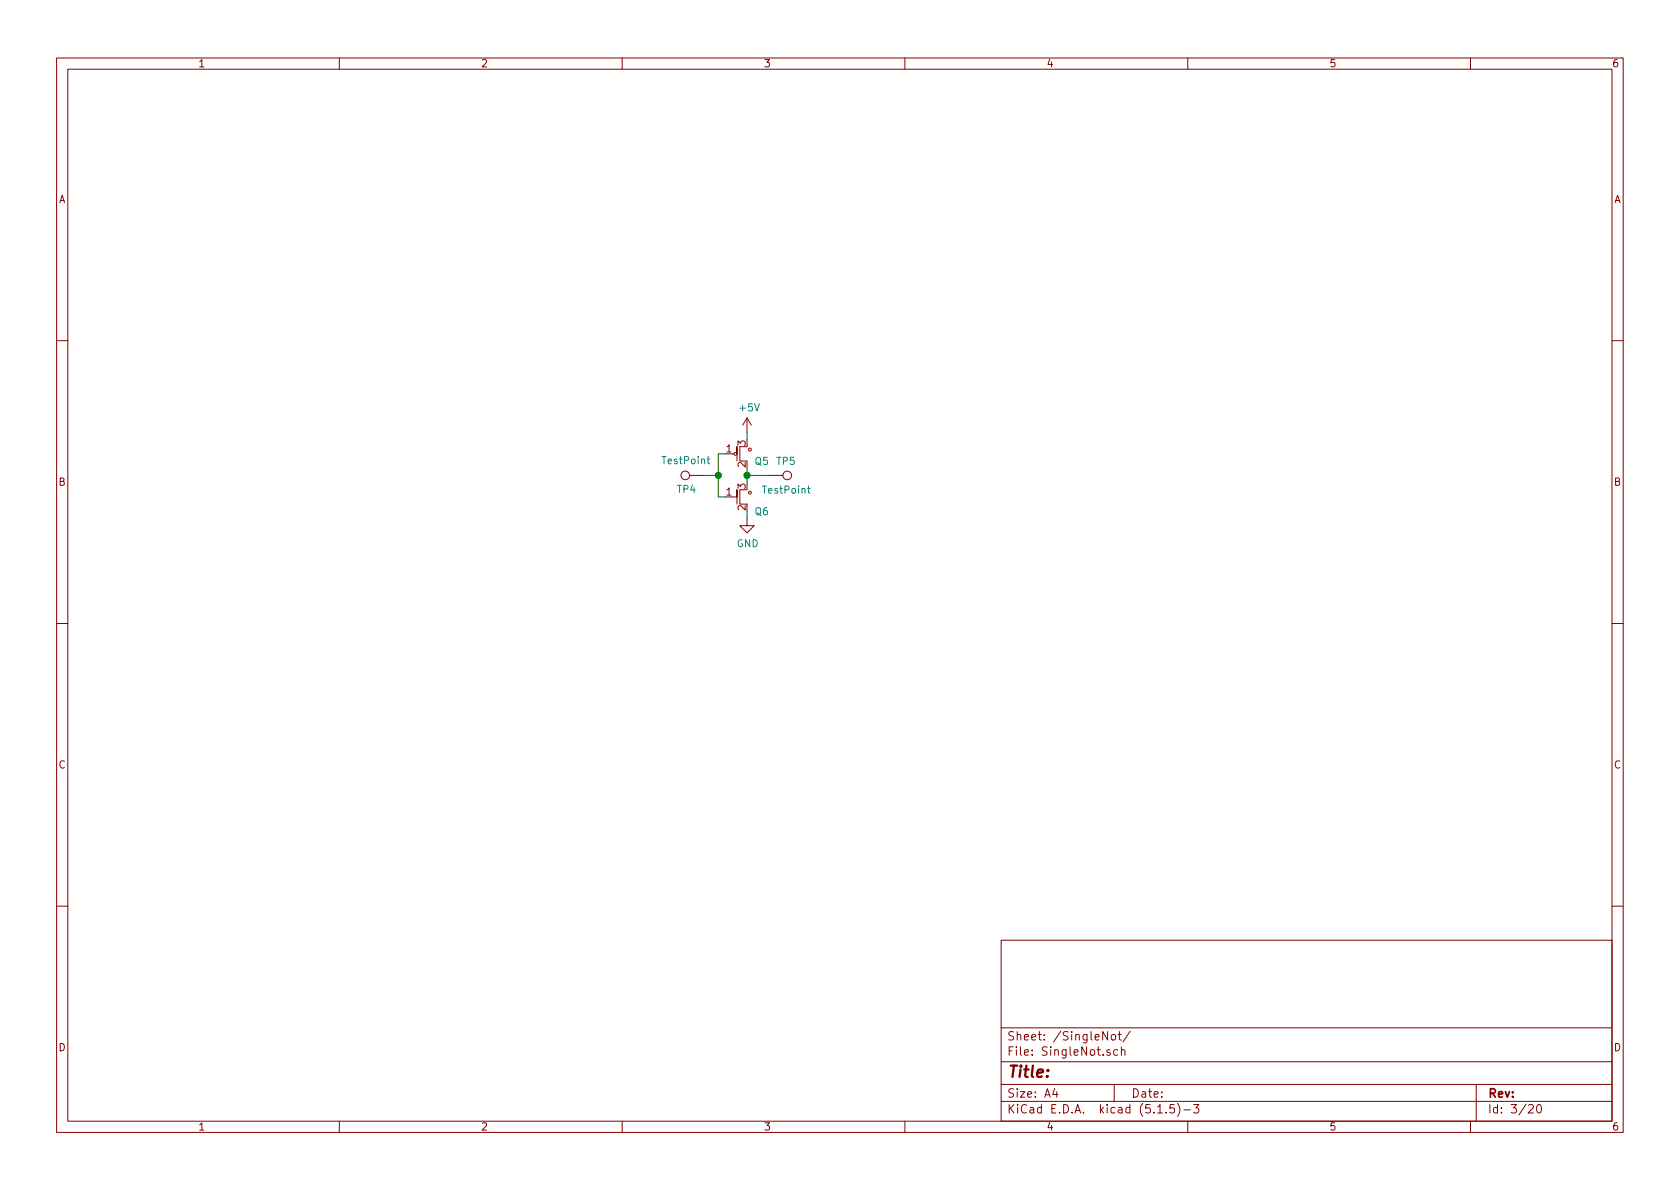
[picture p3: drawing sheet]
<svg xmlns="http://www.w3.org/2000/svg" width="297mm" height="210mm" viewBox="0 0 297 210" stroke-linecap="round" stroke-linejoin="round" font-family="sans-serif">
<g fill="none" stroke="#840000" stroke-width=".18">
<path d="M10 10.3h277v189.9h-277zM12 12.2h273v186.1h-273zM60 10.3v1.9M110 10.3v1.9M160 10.3v1.9M210 10.3v1.9M260 10.3v1.9M10 60.2h2M130.8 79v2.5h1.3M132.1 73.9l-.8 1.3M132.1 73.9v2.5M132.1 73.9l.7 1.3"/>
<path d="M285 60.2h2M121.9 84.1h2.6M129.5 87.9h.8v-1.3v2.5M129.5 80.3h.3M130.3 80.3v-1.3v2.5M130.8 86.6v2.5h1.3M132.1 91.7v1.3h1.2l-1.2 1.2-1.3-1.2h1.3M135.9 84.1h2.5M10 110.3h2M285 110.3h2M10 160.2h2M177 166.3h108v32h-108z"/>
<path d="M285 160.2h2M60 198.3v1.9M110 198.3v1.9M160 198.3v1.9M177 194.8h108M177 191.8h108M177 187.8h108M177 181.8h108M186.5 192.5l-.4 1h1M186.8 193v1M195.8 182.4v1.5l-.8-1.5v1.5M196.3 185.7a.37 .37 0 0 0-.6 .1l.1 .2 .5 .2v.1l-.2 .3-.4-.1"/>
<path d="M196.5 183.1l.3-.2 .4 .2 .1 .5-.2 .2-.3 .1-.3-.1zM197 191.8v3M197.6 185.7l-.4-.1-.3 .3 .1 .6 .2 .1 .4-.1M197.7 182.9h.6M197.9 182.4v1.3l.4 .2M198.3 185.7a.37 .37 0 0 1 .6 .1v.8M198.3 185.1v1.5M199.8 182.3l-1.2 2M204.7 196.8h.8M206.2 196.7v.1M207.6 195.3h-.7l-.1 .7 .2-.1 .5 .1 .2 .2-.1 .5-.2 .1-.6-.1M208.2 195.1a1.71 1.71 0 0 1 0 2.3"/>
<path d="M209.3 196.3h1.2M210 198.3v1.9M211 195.3h1l-.5 .6 .4 .1v.7l-.2 .1-.7-.1M260 198.3v1.9M261 191.8v6.5M270.3 195.5l.2-.2h.3l.3 .5-.9 1h.9M271.8 195.5l.4-.2a.94 .94 0 0 1 0 1.5 .79 .79 0 0 1-.4-1.3z"/>
<circle cx="132.6" cy="79.5" r=".25"/>
<circle cx="121.2" cy="84.1" r=".76"/>
<circle cx="130" cy="80.3" r=".25"/>
<circle cx="132.6" cy="87.1" r=".25"/>
<circle cx="139.2" cy="84.1" r=".76"/>
</g>
<path d="M125 81.2h.5M125.2 80.7v1.1l.3 .2M142.8 86.4h.5M143 85.9v1.1l.3 .2" fill="none" stroke="#008484" stroke-width=".18"/>
<path d="M132.1 76.4v1.3M124.5 84.1h2.5M128.3 80.3h-1.3v7.6h1.3M132.1 84.1h3.8M132.1 82.8v2.5M132.1 90.4v1.3" fill="none" stroke="#008400" stroke-width=".18"/>
<g fill="#008400" stroke="#008400" stroke-width=".25">
<circle cx="127" cy="84.1" r=".51"/>
<circle cx="132.1" cy="84.1" r=".51"/>
</g>
<text font-size="2.8" fill="#840000" x="178" y="190.5">Title:</text>
<g font-size="2.1" fill="#840000">
<text x="178" y="184">Sheet: /SingleNot/</text>
<text x="178" y="186.7">File: SingleNot.sch</text>
<text x="178" y="196.9">KiCad E.D.A. kicad (5.1.5)-3</text>
<text x="178" y="194.1">Size: A4</text>
<text x="200" y="194.1">Date:</text>
<text x="263" y="194.1">Rev:</text>
<text x="263" y="196.9">Id: 3/20</text>
</g>
<g font-size="1.8" fill="#840000">
<text x="35" y="11.9">1</text>
<text x="85" y="11.9">2</text>
<text x="135" y="11.9">3</text>
<text x="185" y="11.9">4</text>
<text x="235" y="11.9">5</text>
<text x="285" y="11.9">6</text>
<text x="10.4" y="35.9">A</text>
<text x="285.4" y="35.9">A</text>
<text x="128.4" y="80">1</text>
<text x="131.8" y="82.6" transform="rotate(-90 131.8 82.6)">2</text>
<text x="131.8" y="78.8" transform="rotate(-90 131.8 78.8)">3</text>
<text x="10.4" y="85.9">B</text>
<text x="128.4" y="87.6">1</text>
<text x="131.8" y="86.5" transform="rotate(-90 131.8 86.5)">3</text>
<text x="285.4" y="85.9">B</text>
<text x="131.8" y="90.3" transform="rotate(-90 131.8 90.3)">2</text>
<text x="10.4" y="135.9">C</text>
<text x="285.4" y="135.9">C</text>
<text x="10.4" y="185.9">D</text>
<text x="285.4" y="185.9">D</text>
<text x="35" y="199.9">1</text>
<text x="85" y="199.9">2</text>
<text x="135" y="199.9">3</text>
<text x="185" y="199.9">4</text>
<text x="235" y="199.9">5</text>
<text x="285" y="199.9">6</text>
</g>
<g font-size="1.8" fill="#008484">
<text x="130.9" y="72.7">+5V</text>
<text x="117.3" y="82.1">TestPoint</text>
<text x="133.5" y="82.2">Q5</text>
<text x="137.3" y="82.2">TP5</text>
<text x="119.8" y="87.2">TP4</text>
<text x="135" y="87.3">TestPoint</text>
<text x="133.5" y="91.1">Q6</text>
<text x="130.3" y="96.8">GND</text>
</g>
</svg>
